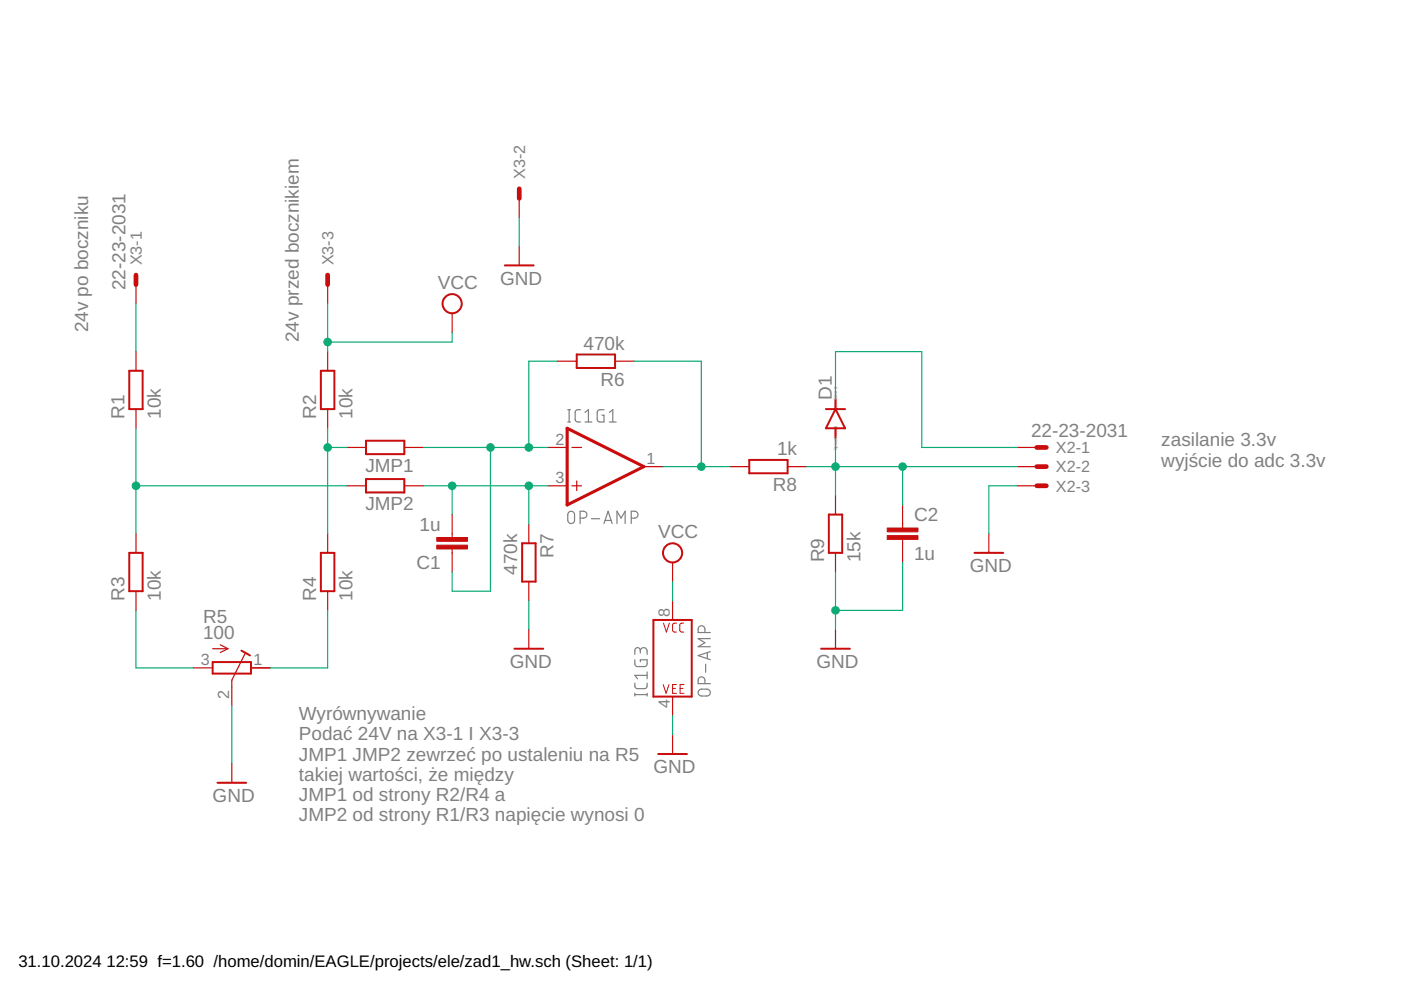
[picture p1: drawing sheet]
<svg xmlns="http://www.w3.org/2000/svg" width="297mm" height="210mm" viewBox="0 0 297 210" stroke-linecap="round" stroke-linejoin="round" font-family="sans-serif">
<g fill="none" stroke="#808080" stroke-width=".25">
<path d="M120.4 89.5h.5M120.4 86.9h.5M120.7 86.9v2.6M123.1 86.9h-.8l-.3 .2-.1 .3 .1 1.8 .5 .3h.6M124 89.5h1.5M124 87.4l.8-.5v2.6M128.1 86.9h-1.1l-.4 .4v1.6l.3 .5 1.2 .1v-1.5h-.5M129.2 89.5h1.4M129.2 87.4l.7-.5v2.6M120.5 108.7a.72 .72 0 0 1 .8-.3 .72 .72 0 0 1 .5 .7v1.2a.72 .72 0 0 1-.7 .7 .72 .72 0 0 1-.7-.7v-1.2zM123 109.9a1.3 1.3 0 0 0 1.3-.3l.1-.5-.1-.4a1.3 1.3 0 0 0-1.3-.3v2.6M125.4 110h1.7"/>
<path d="M128.1 111l.8-2.6 .9 2.6M128.3 110.3h1.3M130.8 111v-2.6l.9 1.5 .8-1.5v2.6M133.8 109.9h.8a.73 .73 0 0 0 .7-.8 .73 .73 0 0 0-.7-.7h-.8v2.6M134.6 139.9v1l.4 .4h1.6l.5-.2 .1-1.2h-1.4v.4M135.8 138a.72 .72 0 0 1 .7-.7 .72 .72 0 0 1 .7 .7v.7M135.8 138.5v-.6a.58 .58 0 0 0-.6-.6 .58 .58 0 0 0-.6 .6v.8M149.5 134.1a1.3 1.3 0 0 0-.3-1.3l-.5-.1-.6 .3-.1 1.1h2.6M150 138.4v1.3M150.6 138.2l-2.6 .8 2.6 .9M150.6 135.4h-2.6l1.5 .9-1.5 .8h2.6M134.6 144.8v.8l.2 .3 .4 .1 1.8-.1 .2-.3v-.8"/>
<path d="M134.6 147.3h2.6M134.6 147v.6M137.2 142.5v1.4M137.2 147v.6M137.2 143.2h-2.6l.6 .7M148.1 146.4l.4-.2 1.4-.1a.73 .73 0 0 1 .7 .7 .73 .73 0 0 1-.7 .8h-1.2l-.4-.2-.3-.3zM149.5 144.9a1.25 1.25 0 0 0-.3-1.3l-.5-.1-.6 .3-.1 1.1h2.6M149.6 140.8v1.7"/>
</g>
<g fill="none" stroke="#c90d0c" stroke-width=".42">
<path d="M107 56.3h6.1M27.4 78.6h2.8v8.1h-2.8zM68 78.6h2.9v8.1h-2.9zM122.3 75.2h8.1v2.8h-8.1zM77.6 93.5h8.1v2.8h-8.1zM158.9 97.5h8.1v2.9h-8.1zM175.1 86.7h4.1M177.1 86.7l2.1 4.1h-4.1zM177.1 84.7v2M177.1 90.8v2M27.4 117.2h2.8v8.1h-2.8zM68 117.2h2.9v8.1h-2.9z"/>
<path d="M77.6 101.6h8.1v2.8h-8.1zM110.7 115.2h2.9v8.1h-2.9zM175.7 109.1h2.9v8.1h-2.9zM206.6 117.2h6.1M51.2 137.9l1.8 1.1M109.1 137.5h6.1M138.5 131.4h8.2v16.3h-8.2zM174.1 137.5h6.1M45.1 140.4h8.1v2.4h-8.1zM139.6 159.9h6M46.1 166h6.1"/>
<circle cx="95.9" cy="64.4" r="2.03"/>
<circle cx="142.6" cy="117.2" r="2.03"/>
</g>
<g fill="none" stroke="#c90d0c" stroke-width=".25">
<path d="M110.1 42.1v4M110.1 52.2v4.1M28.8 60.3v4.1M28.8 74.5v4.1M69.5 60.3v4.1M69.5 74.5v4.1M95.9 66.4v4.1M118.2 76.6h4.1M130.4 76.6h4.1M28.8 86.7v4.1M69.5 86.7v4.1M73.5 94.9h4.1"/>
<path d="M85.7 94.9h4.1M116.2 94.9h4M121.3 94.9h2M136.5 98.9h4.1M154.8 98.9h4.1M167 98.9h4M215.8 94.9h4M215.8 98.9h4M28.8 113.2v4M69.5 113.2v4M73.5 103h4.1M85.7 103h4.1"/>
<path d="M95.9 109.1v4.9M95.9 116.4v4.9M112.1 111.1v4.1M116.2 103h4M121.3 103h2M122.3 102v2M142.6 119.3v4M177.1 105v4.1M177.1 117.2v4.1M191.4 107.1v4.8M191.4 114.4v4.9M209.7 113.2v4"/>
<path d="M215.8 103h4M28.8 125.3v4.1M45.1 137.5h3.2M46.7 136.7l1.6 .8M48.3 137.5l-1.6 .8M51.9 138.6l-2.8 5.6v5.5M69.5 125.3v4.1M112.1 123.3v4.1M112.1 133.5v4M142.6 127.4v4M177.1 133.5v4M41 141.6h4.1"/>
<path d="M53.2 141.6h4.1M142.6 147.7v4M142.6 155.8v4.1M49.1 161.9v4.1"/>
</g>
<g fill="#c90d0c" stroke="#c90d0c" stroke-width=".21">
<path d="M92.6 114h6.5v.8h-6.5z"/>
<path d="M92.6 115.6h6.5v.8h-6.5z"/>
<path d="M188.1 113.6h6.5v.8h-6.5z"/>
<path d="M188.1 112h6.5v.8h-6.5z"/>
</g>
<path d="M28.8 58.3v2M69.5 58.3v2M110.1 40v2.1M219.8 94.9h2M219.8 98.9h2M219.8 103h2" fill="none" stroke="#c90d0c" stroke-width=".99"/>
<path d="M120.2 90.8l16.3 8.1-16.3 8.2z" fill="none" stroke="#c90d0c" stroke-width=".66"/>
<path d="M140.7 132.1l.6 1.9 .6-1.9M143.4 132.1l-.5 .1-.3 .3v1.3l.3 .2h.5M144.9 132.1l-.5 .1-.3 .3v1.3l.3 .2h.5M140.6 145.1l.6 1.9 .6-1.9M142.6 146h.6M143.4 145.1h-.8v1.9h.8M144.2 146h.6M145 145.1h-.8v1.9h.8" fill="none" stroke="#c90d0c" stroke-width=".21"/>
<g fill="none" stroke="#0dab76" stroke-width=".25">
<path d="M110.1 46.1v6.1M28.8 64.4v10.1M69.5 64.4v10.1M95.9 70.5v2h-26.4M118.2 76.6h-6.1v18.3M134.5 76.6h14.2v22.3M28.8 90.8v22.4M69.5 90.8v22.4M69.5 94.9h4M89.8 94.9h26.4M104 94.9v30.4h-8.1v-4M140.6 98.9h14.2"/>
<path d="M171 98.9h44.8M177.1 84.7v-10.2h18.3v20.4h20.4M177.1 92.8v12.2M191.4 98.9v8.2M28.8 103h44.7M89.8 103h26.4M95.9 103v6.1M112.1 103v8.1M191.4 119.3v10.1h-14.3M215.8 103h-6.1v10.2M28.8 129.4v12.2h12.2M69.5 129.4v12.2h-12.2"/>
<path d="M112.1 127.4v6.1M142.6 123.3v4.1M177.1 121.3v12.2M49.1 149.7v12.2M142.6 151.7v4.1"/>
</g>
<g fill="#0dab76" stroke="#0dab76" stroke-width=".21">
<circle cx="69.5" cy="94.9" r=".8"/>
<circle cx="28.8" cy="103" r=".8"/>
<circle cx="177.1" cy="129.4" r=".8"/>
<circle cx="112.1" cy="94.9" r=".8"/>
<circle cx="104" cy="94.9" r=".8"/>
<circle cx="112.1" cy="103" r=".8"/>
<circle cx="95.9" cy="103" r=".8"/>
<circle cx="148.7" cy="98.9" r=".8"/>
<circle cx="177.1" cy="98.9" r=".8"/>
<circle cx="191.4" cy="98.9" r=".8"/>
<circle cx="69.5" cy="72.5" r=".8"/>
</g>
<g font-size="4" fill="#808080">
<text x="26.6" y="61.6" transform="rotate(-90 26.6 61.6)">22-23-2031</text>
<text x="92.8" y="61.4">VCC</text>
<text x="106" y="60.3">GND</text>
<text x="18.7" y="70.5" transform="rotate(-90 18.7 70.5)">24v po boczniku</text>
<text x="63.4" y="72.5" transform="rotate(-90 63.4 72.5)">24v przed bocznikiem</text>
<text x="123.7" y="74.1">470k</text>
<text x="127.3" y="81.8">R6</text>
<text x="26.4" y="88.8" transform="rotate(-90 26.4 88.8)">R1</text>
<text x="34.1" y="88.8" transform="rotate(-90 34.1 88.8)">10k</text>
<text x="67.1" y="88.8" transform="rotate(-90 67.1 88.8)">R2</text>
<text x="74.7" y="88.8" transform="rotate(-90 74.7 88.8)">10k</text>
<text x="176.4" y="84.7" transform="rotate(-90 176.4 84.7)">D1</text>
<text x="218.6" y="92.6">22-23-2031</text>
<text x="246.2" y="94.7">zasilanie 3.3v</text>
<text x="77.5" y="100.1">JMP1</text>
<text x="164.8" y="96.5">1k</text>
<text x="246.2" y="98.9">wyjście do adc 3.3v</text>
<text x="163.9" y="104.2">R8</text>
<text x="77.5" y="108.2">JMP2</text>
<text x="89" y="112.5">1u</text>
<text x="193.8" y="110.5">C2</text>
<text x="117.4" y="118.3" transform="rotate(-90 117.4 118.3)">R7</text>
<text x="139.6" y="114.2">VCC</text>
<text x="174.7" y="119.2" transform="rotate(-90 174.7 119.2)">R9</text>
<text x="182.4" y="119.2" transform="rotate(-90 182.4 119.2)">15k</text>
<text x="193.8" y="118.6">1u</text>
<text x="88.3" y="120.7">C1</text>
<text x="109.7" y="121.9" transform="rotate(-90 109.7 121.9)">470k</text>
<text x="205.6" y="121.3">GND</text>
<text x="26.4" y="127.4" transform="rotate(-90 26.4 127.4)">R3</text>
<text x="34.1" y="127.4" transform="rotate(-90 34.1 127.4)">10k</text>
<text x="67.1" y="127.4" transform="rotate(-90 67.1 127.4)">R4</text>
<text x="74.7" y="127.4" transform="rotate(-90 74.7 127.4)">10k</text>
<text x="43" y="135.5">100</text>
<text x="43" y="132">R5</text>
<text x="108.1" y="141.6">GND</text>
<text x="173.1" y="141.6">GND</text>
<text x="63.4" y="152.7">Wyrównywanie</text>
<text x="63.4" y="157">Podać 24V na X3-1 I X3-3</text>
<text x="63.4" y="161.3">JMP1 JMP2 zewrzeć po ustaleniu na R5</text>
<text x="63.4" y="165.5">takiej wartości, że między</text>
<text x="138.5" y="163.9">GND</text>
<text x="45.1" y="170">GND</text>
<text x="63.4" y="169.8">JMP1 od strony R2/R4 a</text>
<text x="63.4" y="174.1">JMP2 od strony R1/R3 napięcie wynosi 0</text>
</g>
<g font-size="3.5">
<text x="3.9" y="205">31.10.2024</text>
<text x="22.6" y="205">12:59 f=1.60 /home/domin/EAGLE/projects/ele/zad1_hw.sch (Sheet: 1/1)</text>
</g>
<g font-size="3.4" fill="#808080">
<text x="111.3" y="38" transform="rotate(-90 111.3 38)">X3-2</text>
<text x="30" y="56.3" transform="rotate(-90 30 56.3)">X3-1</text>
<text x="70.7" y="56.3" transform="rotate(-90 70.7 56.3)">X3-3</text>
<text x="117.8" y="94.3">2</text>
<text x="137.1" y="98.4">1</text>
<text x="223.9" y="96.1">X2-1</text>
<text x="223.9" y="100.2">X2-2</text>
<text x="117.8" y="102.4">3</text>
<text x="223.9" y="104.2">X2-3</text>
<text x="142" y="130.9" transform="rotate(-90 142 130.9)">8</text>
<text x="42.6" y="141">3</text>
<text x="53.8" y="141">1</text>
<text x="48.6" y="148.1" transform="rotate(-90 48.6 148.1)">2</text>
<text x="142" y="150.2" transform="rotate(-90 142 150.2)">4</text>
</g>
<g font-size=".9" fill="#808080">
<text x="177.5" y="87.4" transform="rotate(-90 177.5 87.4)">SpiceOrder 2</text>
<text x="177.5" y="95.5" transform="rotate(-90 177.5 95.5)">SpiceOrder</text>
<text x="177.5" y="90.7" transform="rotate(-90 177.5 90.7)">1</text>
</g>
</svg>
